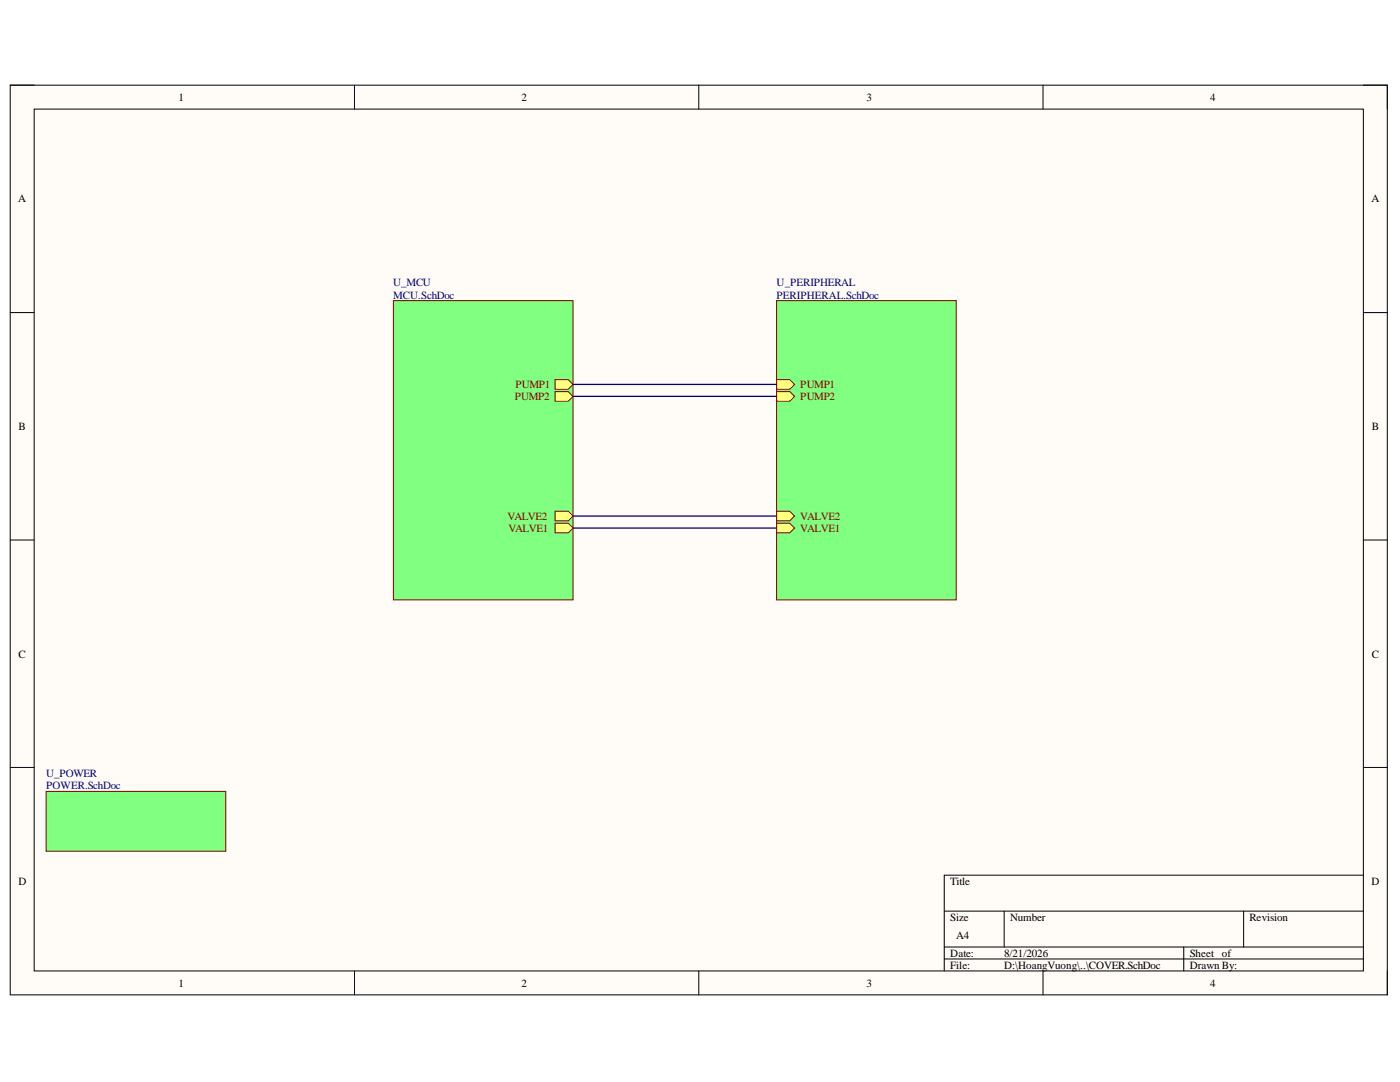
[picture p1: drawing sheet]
<svg xmlns="http://www.w3.org/2000/svg" width="279mm" height="216mm" viewBox="0 0 279 216" stroke-linecap="round" stroke-linejoin="round" font-family="sans-serif">
<path d="M2 17h274.9v181.5h-274.9z" fill-rule="evenodd" fill="#fffcf8"/>
<path d="M2 17h274.9v181.5h-274.9z" fill="none" stroke="#000" stroke-width=".2"/>
<path d="M6.8 21.8h265.3v171.9h-265.3z" fill-rule="evenodd" fill="#fffcf8"/>
<g fill="none" stroke="#000" stroke-width=".2">
<path d="M2 17h4.8M70.7 17v4.8M139.5 17v4.8M208.2 17v4.8M272.1 17h4.8v4.8M6.8 21.8h265.3v171.9h-265.3zM2 62.4h4.8M272.1 62.4h4.8M2 107.8h4.8M272.1 107.8h4.8M2 153.1h4.8M272.1 153.1h4.8"/>
<path d="M272.1 174.6h-83.7v19.1M70.7 193.7v4.8M139.5 193.7v4.8M188.4 181.8h83.7M188.4 189h83.7M188.4 191.4h83.7M200.4 181.8v7.2M208.2 193.7v4.8M236.2 189v4.7M248.2 181.8v7.2M276.9 193.7v4.8"/>
</g>
<path d="M78.5 60h35.9v59.7h-35.9z" fill-rule="evenodd" fill="#80ff80"/>
<path d="M78.5 60h35.9v59.7h-35.9z" fill="none" stroke="#800000" stroke-width=".2"/>
<path d="M110.8 75.7h2.6l1 1-1 1h-2.6z" fill-rule="evenodd" fill="#ffff80"/>
<path d="M110.8 75.7h2.6l1 1-1 1h-2.6z" fill="none" stroke="#800000" stroke-width=".2"/>
<path d="M110.8 78.1h2.6l1 1-1 .9h-2.6z" fill-rule="evenodd" fill="#ffff80"/>
<path d="M110.8 78.1h2.6l1 1-1 .9h-2.6z" fill="none" stroke="#800000" stroke-width=".2"/>
<path d="M110.8 102h2.6l1 1-1 .9h-2.6z" fill-rule="evenodd" fill="#ffff80"/>
<path d="M110.8 102h2.6l1 1-1 .9h-2.6z" fill="none" stroke="#800000" stroke-width=".2"/>
<path d="M110.8 104.4h2.6l1 1-1 .9h-2.6z" fill-rule="evenodd" fill="#ffff80"/>
<path d="M110.8 104.4h2.6l1 1-1 .9h-2.6z" fill="none" stroke="#800000" stroke-width=".2"/>
<path d="M155 60h35.8v59.7h-35.8z" fill-rule="evenodd" fill="#80ff80"/>
<path d="M155 60h35.8v59.7h-35.8z" fill="none" stroke="#800000" stroke-width=".2"/>
<path d="M155 102h2.6l1 1-1 .9h-2.6z" fill-rule="evenodd" fill="#ffff80"/>
<path d="M155 102h2.6l1 1-1 .9h-2.6z" fill="none" stroke="#800000" stroke-width=".2"/>
<path d="M155 104.4h2.6l1 1-1 .9h-2.6z" fill-rule="evenodd" fill="#ffff80"/>
<path d="M155 104.4h2.6l1 1-1 .9h-2.6z" fill="none" stroke="#800000" stroke-width=".2"/>
<path d="M155 78.1h2.6l1 1-1 .9h-2.6z" fill-rule="evenodd" fill="#ffff80"/>
<path d="M155 78.1h2.6l1 1-1 .9h-2.6z" fill="none" stroke="#800000" stroke-width=".2"/>
<path d="M155 75.7h2.6l1 1-1 1h-2.6z" fill-rule="evenodd" fill="#ffff80"/>
<path d="M155 75.7h2.6l1 1-1 1h-2.6z" fill="none" stroke="#800000" stroke-width=".2"/>
<path d="M9.2 157.9h35.9v12h-35.9z" fill-rule="evenodd" fill="#80ff80"/>
<path d="M9.2 157.9h35.9v12h-35.9z" fill="none" stroke="#800000" stroke-width=".2"/>
<path d="M114.4 79.1h40.6M114.4 76.7h40.6M114.4 105.4h40.6M114.4 103h40.6" fill="none" stroke="#000080" stroke-width=".25"/>
<g font-size="2.2">
<text x="35.6" y="20.1">1</text>
<text x="104.1" y="20.1">2</text>
<text x="172.9" y="20.1">3</text>
<text x="241.5" y="20.1">4</text>
<text x="3.6" y="40.4">A</text>
<text x="273.7" y="40.4">A</text>
<text x="3.7" y="85.8">B</text>
<text x="273.8" y="85.8">B</text>
<text x="3.7" y="131.2">C</text>
<text x="273.8" y="131.2">C</text>
<text x="3.7" y="176.6">D</text>
<text x="189.7" y="176.6">Title</text>
<text x="273.7" y="176.6">D</text>
<text x="189.7" y="183.7">Size</text>
<text x="201.6" y="183.7">Number</text>
<text x="249.3" y="183.7">Revision</text>
<text x="189.7" y="190.9">Date:</text>
<text x="190.8" y="187.4">A4</text>
<text x="200.4" y="190.9">8/21/2026</text>
<text x="237.4" y="190.9">Sheet of</text>
<text x="35.6" y="196.9">1</text>
<text x="104.1" y="196.9">2</text>
<text x="172.9" y="196.9">3</text>
<text x="189.7" y="193.3">File:</text>
<text x="200.4" y="193.3">D:\HoangVuong\..\COVER.SchDoc</text>
<text x="237.4" y="193.3">Drawn By:</text>
<text x="241.5" y="196.9">4</text>
</g>
<g font-size="2.2" fill="#000080">
<text x="78.5" y="57.1">U_MCU</text>
<text x="78.5" y="59.6">MCU.SchDoc</text>
<text x="155" y="57.1">U_PERIPHERAL</text>
<text x="155" y="59.6">PERIPHERAL.SchDoc</text>
<text x="9.2" y="155.1">U_POWER</text>
<text x="9.2" y="157.4">POWER.SchDoc</text>
</g>
<g font-size="2.2" fill="#800000">
<text x="102.9" y="77.5">PUMP1</text>
<text x="159.7" y="77.5">PUMP1</text>
<text x="102.7" y="79.9">PUMP2</text>
<text x="159.7" y="79.9">PUMP2</text>
<text x="101.3" y="103.7">VALVE2</text>
<text x="101.5" y="106.1">VALVE1</text>
<text x="159.7" y="103.7">VALVE2</text>
<text x="159.7" y="106.1">VALVE1</text>
</g>
</svg>
